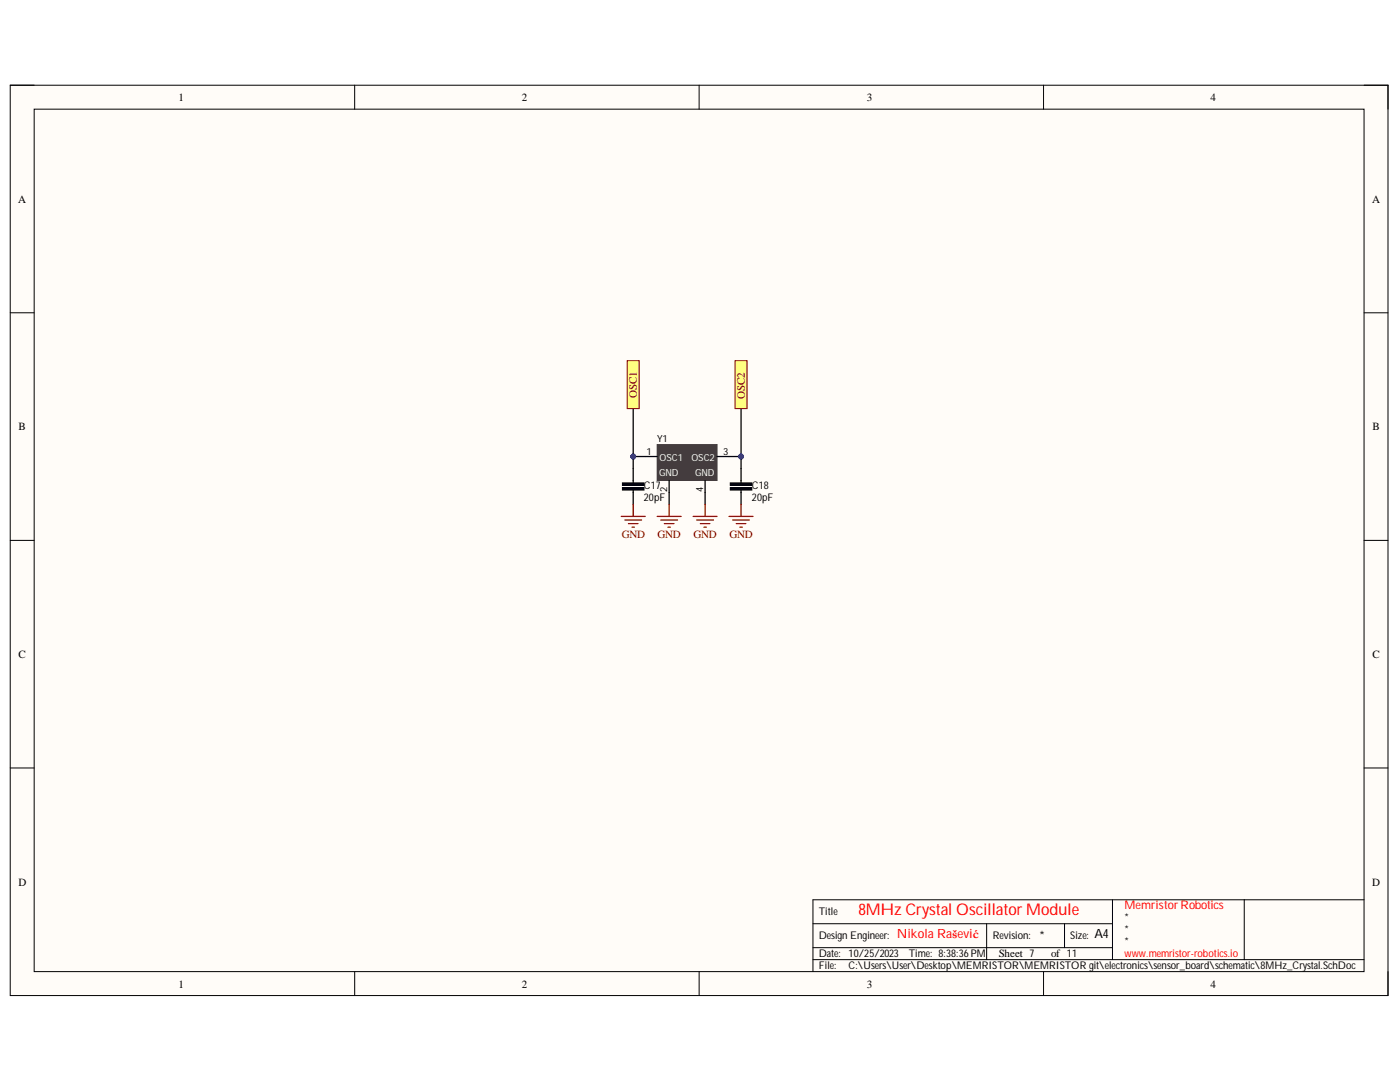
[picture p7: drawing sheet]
<svg xmlns="http://www.w3.org/2000/svg" width="279mm" height="216mm" viewBox="0 0 279 216" stroke-linecap="round" stroke-linejoin="round" font-family="sans-serif">
<path d="M2 17h275v181.7h-275z" fill-rule="evenodd" fill="#fffcf8"/>
<path d="M2 17h275v181.7h-275z" fill="none" stroke="#000" stroke-width=".2"/>
<path d="M6.8 21.8h265.4v172.1h-265.4z" fill-rule="evenodd" fill="#fffcf8"/>
<g fill="none" stroke="#000" stroke-width=".2">
<path d="M2 17h4.8M70.8 17v4.8M139.5 17v4.8M208.3 17v4.8M272.2 17h4.8v4.8M6.8 21.8h265.4v172.1h-265.4zM2 62.4h4.8M272.2 62.4h4.8M2 107.8h4.8M272.2 107.8h4.8M2 153.2h4.8M272.2 153.2h4.8"/>
<path d="M222 179.5v12M248.3 179.5v12M272.2 179.5h-110v14.4M70.8 193.9v4.8M139.5 193.9v4.8M162.2 184.3h59.8M162.2 191.5h110M162.2 189.1h59.8M196.9 184.3v7.2M208.3 193.9v4.8M212.4 184.3v4.8M277 193.9v4.8"/>
</g>
<path d="M131.2 88.7h11.9v7.2h-11.9z" fill-rule="evenodd" fill="#443c3e"/>
<path d="M131.2 88.7h11.9v7.2h-11.9z" fill="none" stroke="#443c3e" stroke-width=".2"/>
<path d="M126.4 93.5v2.9M126.4 97.8v2.9M128.8 91.1h2.4M133.5 95.9v4.8M140.7 95.9v4.8M147.9 81.5v9.6h-4.8M147.9 93.5v2.9M147.9 97.8v2.9" fill="none" stroke="#000" stroke-width=".25"/>
<g fill="#000">
<path d="M124.2 97.3h4.3v.5h-4.3z" fill-rule="evenodd"/>
<path d="M124.2 96.4h4.3v.4h-4.3z" fill-rule="evenodd"/>
<path d="M145.7 97.3h4.3v.5h-4.3z" fill-rule="evenodd"/>
<path d="M145.7 96.4h4.3v.4h-4.3z" fill-rule="evenodd"/>
</g>
<path d="M124.2 97.3h4.3v.5h-4.3zM124.2 96.4h4.3v.4h-4.3zM145.7 97.3h4.3v.5h-4.3zM145.7 96.4h4.3v.4h-4.3z" fill="none" stroke="#000" stroke-width=".2"/>
<circle cx="147.9" cy="91.1" r=".48" fill="#000080"/>
<circle cx="147.9" cy="91.1" r=".48" fill="none" stroke="#000080" stroke-width=".2"/>
<path d="M126.4 81.5v9.6h2.4" fill="none" stroke="#000" stroke-width=".25"/>
<circle cx="126.4" cy="91.1" r=".48" fill="#000080"/>
<circle cx="126.4" cy="91.1" r=".48" fill="none" stroke="#000080" stroke-width=".2"/>
<path d="M147.9 91.1v2.4" fill="none" stroke="#000" stroke-width=".25"/>
<circle cx="147.9" cy="91.1" r=".48" fill="#000080"/>
<circle cx="147.9" cy="91.1" r=".48" fill="none" stroke="#000080" stroke-width=".2"/>
<path d="M126.4 91.1v2.4" fill="none" stroke="#000" stroke-width=".25"/>
<circle cx="126.4" cy="91.1" r=".48" fill="#000080"/>
<circle cx="126.4" cy="91.1" r=".48" fill="none" stroke="#000080" stroke-width=".2"/>
<path d="M125.2 72h2.4v9.5h-2.4z" fill-rule="evenodd" fill="#ffff80"/>
<path d="M125.2 72h2.4v9.5h-2.4z" fill="none" stroke="#800000" stroke-width=".2"/>
<path d="M146.7 72h2.4v9.5h-2.4z" fill-rule="evenodd" fill="#ffff80"/>
<path d="M146.7 72h2.4v9.5h-2.4z" fill="none" stroke="#800000" stroke-width=".2"/>
<g fill="none" stroke="#800000" stroke-width=".25">
<path d="M124 103h4.8M124.7 103.8h3.3M125.4 104.5h1.9M126.1 105.2h.5M126.4 100.7v2.3M131.2 103h4.7M131.9 103.8h3.3M132.6 104.5h1.9M133.3 105.2h.5M133.5 100.7v2.3M138.3 103h4.8M139 103.8h3.4"/>
<path d="M139.8 104.5h1.9M140.5 105.2h.5M140.7 100.7v2.3M145.5 103h4.8M146.2 103.8h3.4M146.9 104.5h1.9M147.6 105.2h.5M147.9 100.7v2.3"/>
</g>
<text font-size="3.2" fill="#f00" x="171.3" y="182.6">8MHz Crystal Oscillator Module</text>
<text font-size="2.5" fill="#f00" x="179" y="187.2">Nikola Rašević</text>
<g font-size="2.5">
<text x="207.4" y="187.5">*</text>
<text x="218.4" y="187.2">A4</text>
</g>
<text font-size="2.4" fill="#f00" x="224.4" y="181.3">Memristor Robotics</text>
<g font-size="2.2">
<text x="35.6" y="20.1">1</text>
<text x="104.1" y="20.1">2</text>
<text x="173" y="20.1">3</text>
<text x="241.6" y="20.1">4</text>
<text x="3.6" y="40.4">A</text>
<text x="273.8" y="40.4">A</text>
<text x="3.7" y="85.8">B</text>
<text x="273.9" y="85.8">B</text>
<text x="3.7" y="131.3">C</text>
<text x="273.9" y="131.3">C</text>
<text x="3.7" y="176.8">D</text>
<text x="273.8" y="176.8">D</text>
<text x="199.3" y="191">Sheet 7</text>
<text x="209.8" y="191">of 11</text>
<text x="35.6" y="197">1</text>
<text x="104.1" y="197">2</text>
<text x="173" y="197">3</text>
<text x="241.6" y="197">4</text>
</g>
<g font-size="2.2" fill="#800000">
<text x="127.1" y="79.4" transform="rotate(-90 127.1 79.4)">OSC1</text>
<text x="148.6" y="79.6" transform="rotate(-90 148.6 79.6)">OSC2</text>
<text x="124.1" y="107.4">GND</text>
<text x="131.2" y="107.4">GND</text>
<text x="138.4" y="107.4">GND</text>
<text x="145.6" y="107.4">GND</text>
</g>
<g font-size="2.1">
<text x="128.5" y="97.5">C17</text>
<text x="128.5" y="99.9">20pF</text>
<text x="150.1" y="97.5">C18</text>
<text x="150.1" y="99.9">20pF</text>
<text x="163.4" y="182.6">Title</text>
<text x="224.4" y="183.8">*</text>
<text x="163.4" y="191">Date:</text>
<text x="163.4" y="187.4">Design Engineer:</text>
<text x="169.4" y="191">10/25/2023</text>
<text x="181.4" y="191">Time: 8:38:36PM</text>
<text x="198.1" y="187.4">Revision:</text>
<text x="213.6" y="187.4">Size:</text>
<text x="224.4" y="186.1">*</text>
<text x="224.4" y="188.6">*</text>
<text x="163.4" y="193.3">File:</text>
<text x="169.4" y="193.3">C:\Users\User\Desktop\MEMRISTOR\MEMRISTOR git\electronics\sensor_board\schematic\8MHz_Crystal.SchDoc</text>
</g>
<text font-size="2.1" fill="#f00" x="224.4" y="191">www.memristor-robotics.io</text>
<g font-size="1.9">
<text x="131.1" y="88.3">Y1</text>
<text x="129" y="90.7">1</text>
<text x="144.3" y="90.7">3</text>
<text x="133.2" y="98.1" transform="rotate(-90 133.2 98.1)">2</text>
<text x="140.3" y="98.1" transform="rotate(-90 140.3 98.1)">4</text>
</g>
<g font-size="1.9" fill="#fff">
<text x="131.5" y="95.1">GND</text>
<text x="131.6" y="91.9">OSC1</text>
<text x="138" y="91.9">OSC2</text>
<text x="138.7" y="95.1">GND</text>
</g>
</svg>
